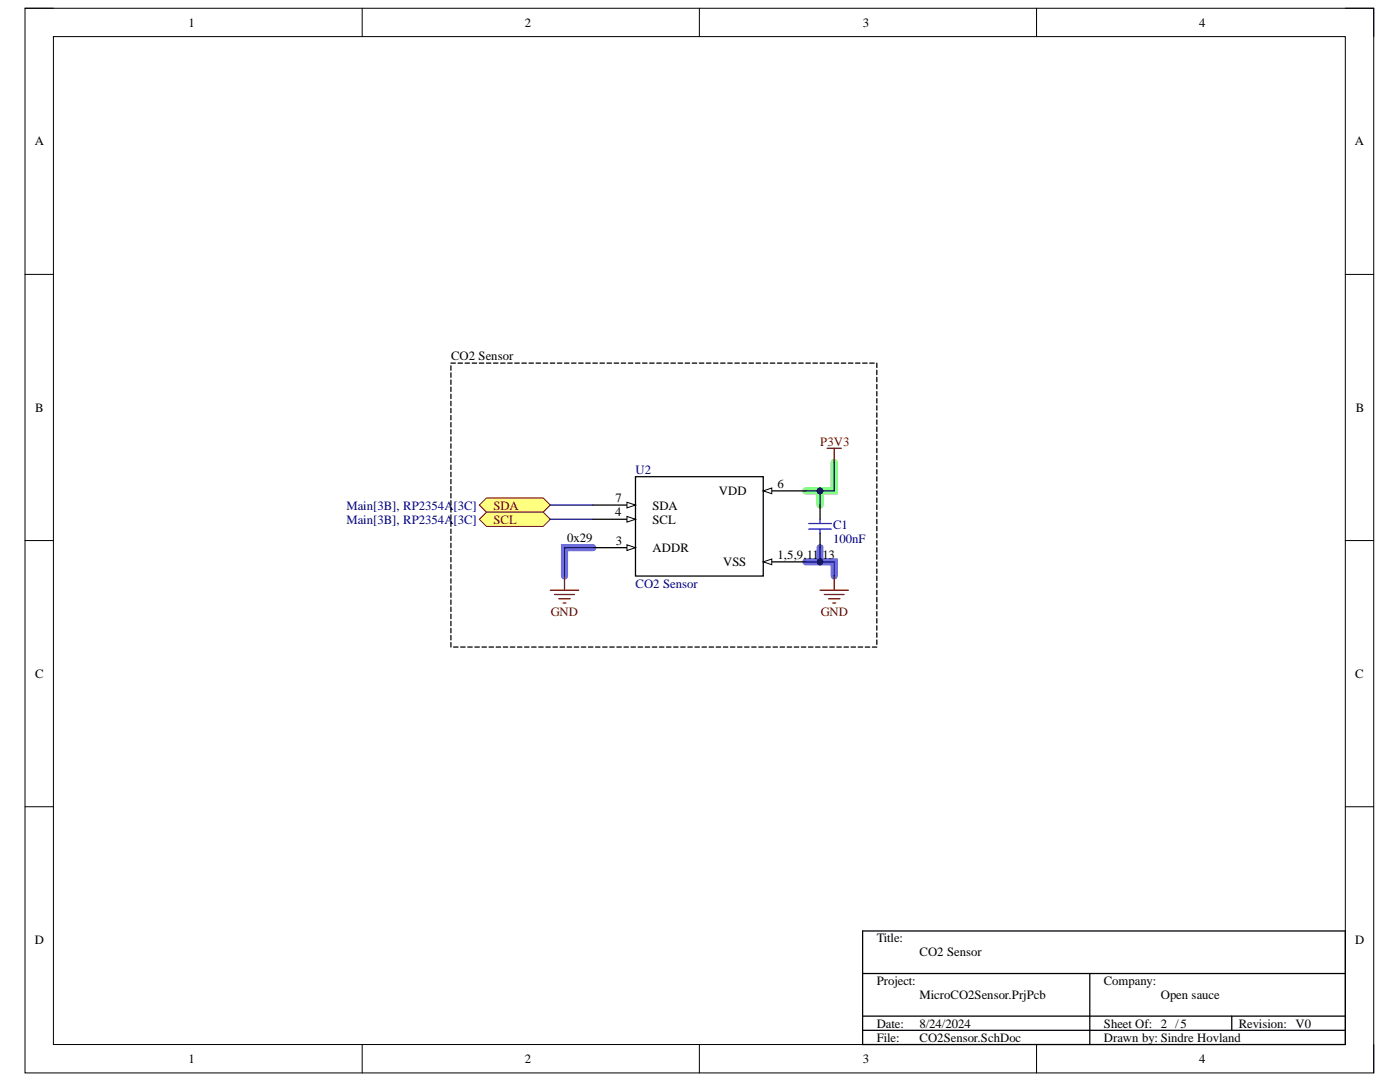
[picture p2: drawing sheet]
<svg xmlns="http://www.w3.org/2000/svg" width="279mm" height="216mm" viewBox="0 0 279 216" stroke-linecap="round" stroke-linejoin="round" font-family="sans-serif">
<path d="M5 1.6h269.2v212.5h-269.2z" fill="none" stroke="#000" stroke-width=".2"/>
<path d="M10.7 7.3h257.8v201.1h-257.8z" fill-rule="evenodd" fill="#fff"/>
<g fill="none" stroke="#000" stroke-width=".2">
<path d="M5 1.6h5.7M10.7 7.3h257.8v201.1h-257.8zM72.3 1.6v5.7M139.6 1.6v5.7M206.9 1.6v5.7M268.5 1.6h5.7v5.7M5 54.8h5.7M268.5 54.8h5.7M5 107.9h5.7M268.5 107.9h5.7M5 161h5.7M268.5 161h5.7"/>
<path d="M72.3 208.4v5.7M139.6 208.4v5.7M206.9 208.4v5.7M274.2 208.4v5.7"/>
</g>
<path d="M163.7 98v2.8M166.5 92.3v5.7h-5.7" fill="none" stroke="#6eff6e" stroke-width="1.4"/>
<path d="M118.3 109.3h-5.6v5.6M160.8 112.1h5.7v2.8M163.7 109.3v2.8" fill="none" stroke="#6e6eff" stroke-width="1.4"/>
<path d="M126.8 95.1h25.5v19.8h-25.5zM152.3 112.1h8.5" fill="none" stroke="#000" stroke-width=".25"/>
<path d="M152.3 112.1l1.7-.6v1.2z" fill="#f8fcff"/>
<path d="M152.3 112.1l1.7-.6v1.2z" fill="none" stroke="#000" stroke-width=".2"/>
<path d="M118.3 109.3h8.5" fill="none" stroke="#000" stroke-width=".25"/>
<path d="M125.1 108.7l1.7 .6-1.7 .5z" fill="#f8fcff"/>
<path d="M125.1 108.7l1.7 .6-1.7 .5z" fill="none" stroke="#000" stroke-width=".2"/>
<path d="M118.3 103.6h8.5" fill="none" stroke="#000" stroke-width=".25"/>
<path d="M125.1 103l1.7 .6-1.7 .6z" fill="#f8fcff"/>
<path d="M125.1 103l1.7 .6-1.7 .6z" fill="none" stroke="#000" stroke-width=".2"/>
<path d="M152.3 98h8.5" fill="none" stroke="#000" stroke-width=".25"/>
<path d="M152.3 98l1.7-.6v1.1z" fill="#f8fcff"/>
<path d="M152.3 98l1.7-.6v1.1z" fill="none" stroke="#000" stroke-width=".2"/>
<path d="M118.3 100.8h8.5" fill="none" stroke="#000" stroke-width=".25"/>
<path d="M125.1 100.2l1.7 .6-1.7 .6z" fill="#f8fcff"/>
<path d="M125.1 100.2l1.7 .6-1.7 .6z" fill="none" stroke="#000" stroke-width=".2"/>
<path d="M95.7 100.8l1.4-1.4h11.3l1.4 1.4-1.4 1.4h-11.3z" fill-rule="evenodd" fill="#ffff80"/>
<path d="M95.7 100.8l1.4-1.4h11.3l1.4 1.4-1.4 1.4h-11.3z" fill="none" stroke="#800000" stroke-width=".2"/>
<path d="M95.7 103.6l1.4-1.4h11.3l1.4 1.4-1.4 1.4h-11.3z" fill-rule="evenodd" fill="#ffff80"/>
<path d="M95.7 103.6l1.4-1.4h11.3l1.4 1.4-1.4 1.4h-11.3z" fill="none" stroke="#800000" stroke-width=".2"/>
<path d="M165.1 89.5h2.8M166.5 89.5v2.8M109.8 117.8h5.7M110.7 118.6h3.9M111.5 119.5h2.3M112.7 114.9v2.9M163.7 117.8h5.6M164.5 118.6h4M165.4 119.5h2.2M166.5 114.9v2.9M112.4 120.3h.5M166.2 120.3h.6" fill="none" stroke="#800000" stroke-width=".25"/>
<g fill="none" stroke="#000" stroke-width=".25">
<path d="M90 73v.9M90 74.4v.9M90 75.8v.9M90 77.2v.9M90 78.7v.8M90 72.5h.9M91.4 72.5h.9M92.8 72.5h.9M94.2 72.5h.9M95.7 72.5h.8M97.1 72.5h.9M98.5 72.5h.9"/>
<path d="M99.9 72.5h.9M101.3 72.5h.9M102.7 72.5h.9M104.2 72.5h.8M105.6 72.5h.9M107 72.5h.9M108.4 72.5h.9M109.8 72.5h.9M111.2 72.5h.9M112.7 72.5h.8M114.1 72.5h.9M115.5 72.5h.9"/>
<path d="M116.9 72.5h.9M118.3 72.5h.9M119.7 72.5h.9M121.2 72.5h.8M122.6 72.5h.9M124 72.5h.9M125.4 72.5h.9M126.8 72.5h.9M128.2 72.5h.9M129.7 72.5h.8M131.1 72.5h.9M132.5 72.5h.9"/>
<path d="M133.9 72.5h.9M135.3 72.5h.9M136.7 72.5h.9M138.2 72.5h.8M139.6 72.5h.9M141 72.5h.9M142.4 72.5h.9M143.8 72.5h.9M145.2 72.5h.9M146.7 72.5h.8M148.1 72.5h.9M149.5 72.5h.9"/>
<path d="M150.9 72.5h.9M152.3 72.5h.9M153.7 72.5h.9M155.2 72.5h.8M156.6 72.5h.9M158 72.5h.9M159.4 72.5h.9M160.8 72.5h.9M162.2 72.5h.9M163.7 72.5h.8M165.1 72.5h.9M166.5 72.5h.9"/>
<path d="M167.9 72.5h.9M169.3 72.5h.9M170.7 72.5h.9M172.2 72.5h.8M173.6 72.5h.9M175 72.5v.8M175 73.9v.9M175 75.3v.9M175 76.7v.9M175 78.1v.9M175 79.5v.9M90 80.1v.9"/>
<path d="M90 81.5v.9M90 82.9v.9M90 84.3v.9M90 85.7v.9M90 87.2v.8M90 88.6v.9M90 90v.9M90 91.4v.9M90 92.8v.9M90 94.2v.9M90 95.6v.9M90 97.1v.9"/>
<path d="M90 98.5v.9M90 99.9v.9M175 81v.8M175 82.4v.9M175 83.8v.9M175 85.2v.9M175 86.6v.9M175 88v.9M175 89.5v.8M175 90.9v.9M175 92.3v.9M175 93.7v.9"/>
<path d="M175 95.1v.9M175 96.5v.9M175 97.9v.9M175 99.4v.9M90 101.3v.9M90 102.7v.9M90 104.1v.9M90 105.6v.8M90 107v.9M90 108.4v.9M90 109.8v.9M90 111.2v.9"/>
<path d="M90 112.6v.9M90 114.1v.8M90 115.5v.9M90 116.9v.9M90 118.3v.9M90 119.7v.9M163.7 100.8v2.8M163.7 106.4v2.9M175 100.8v.9M175 102.2v.9M175 103.6v.9M175 105v.9"/>
<path d="M175 106.4v.9M175 107.9v.9M175 109.3v.9M175 110.7v.9M175 112.1v.9M175 113.5v.9M175 114.9v.9M175 116.4v.9M175 117.8v.9M175 119.2v.9M90 121.1v.9M90 122.6v.8"/>
<path d="M90 124v.9M90 125.4v.9M90 126.8v.9M90 128.2v.9M90.5 129.1h.9M91.9 129.1h.9M93.4 129.1h.8M94.8 129.1h.9M96.2 129.1h.9M97.6 129.1h.9M99 129.1h.9M100.4 129.1h.9"/>
<path d="M101.9 129.1h.8M103.3 129.1h.9M104.7 129.1h.9M106.1 129.1h.9M107.5 129.1h.9M108.9 129.1h.9M110.4 129.1h.8M111.8 129.1h.9M113.2 129.1h.9M114.6 129.1h.9M116 129.1h.9M117.4 129.1h.9"/>
<path d="M118.9 129.1h.8M120.3 129.1h.9M121.7 129.1h.9M123.1 129.1h.9M124.5 129.1h.9M125.9 129.1h.9M127.4 129.1h.8M128.8 129.1h.9M130.2 129.1h.9M131.6 129.1h.9M133 129.1h.9M134.4 129.1h.9"/>
<path d="M135.9 129.1h.8M137.3 129.1h.9M138.7 129.1h.9M140.1 129.1h.9M141.5 129.1h.9M142.9 129.1h.9M144.4 129.1h.8M145.8 129.1h.9M147.2 129.1h.9M148.6 129.1h.9M150 129.1h.9M151.4 129.1h.9"/>
<path d="M152.9 129.1h.8M154.3 129.1h.9M155.7 129.1h.9M157.1 129.1h.9M158.5 129.1h.9M159.9 129.1h.9M161.4 129.1h.8M162.8 129.1h.9M164.2 129.1h.9M165.6 129.1h.9M167 129.1h.9M168.4 129.1h.9"/>
<path d="M169.9 129.1h.8M171.3 129.1h.9M172.7 129.1h.9M174.1 129.1h.9M175 120.6v.9M175 122v.9M175 123.4v.9M175 124.9v.8M175 126.3v.9M175 127.7v.9"/>
</g>
<path d="M161.4 104.5h4.5M161.4 105.6h4.5M163.7 103.6v.9M163.7 105.6v.8" fill="none" stroke="#00f" stroke-width=".25"/>
<path d="M166.5 92.3v5.7h-5.7" fill="none" stroke="#000080" stroke-width=".25"/>
<circle cx="163.7" cy="97.9" r=".57" fill="#000080"/>
<circle cx="163.7" cy="97.9" r=".57" fill="none" stroke="#000080" stroke-width=".2"/>
<path d="M109.8 100.8h8.5M109.8 103.6h8.5M118.3 109.3h-5.6v5.6M160.8 112.1h5.7v2.8" fill="none" stroke="#000080" stroke-width=".25"/>
<circle cx="163.7" cy="112.1" r=".57" fill="#000080"/>
<circle cx="163.7" cy="112.1" r=".57" fill="none" stroke="#000080" stroke-width=".2"/>
<path d="M163.7 98v2.8" fill="none" stroke="#000080" stroke-width=".25"/>
<circle cx="163.7" cy="97.9" r=".57" fill="#000080"/>
<circle cx="163.7" cy="97.9" r=".57" fill="none" stroke="#000080" stroke-width=".2"/>
<path d="M163.7 109.3v2.8" fill="none" stroke="#000080" stroke-width=".25"/>
<circle cx="163.7" cy="112.1" r=".57" fill="#000080"/>
<circle cx="163.7" cy="112.1" r=".57" fill="none" stroke="#000080" stroke-width=".2"/>
<path d="M172.2 185.8h96.3v22.6h-96.3zM172.2 194.3h96.3M217.5 194.3v14.1M172.2 202.8h96.3M172.2 205.6h96.3M245.8 202.8v2.8" fill="none" stroke="#000" stroke-width=".25"/>
<g font-size="2.5">
<text x="37.6" y="5.3">1</text>
<text x="104.7" y="5.3">2</text>
<text x="172.2" y="5.3">3</text>
<text x="239.3" y="5.3">4</text>
<text x="6.9" y="29">A</text>
<text x="270.4" y="29">A</text>
<text x="90" y="71.9">CO2 Sensor</text>
<text x="7" y="82.1">B</text>
<text x="270.6" y="82.1">B</text>
<text x="122.8" y="100.2">7</text>
<text x="130.2" y="101.7">SDA</text>
<text x="143.5" y="98.8">VDD</text>
<text x="155.2" y="97.4">6</text>
<text x="122.8" y="103">4</text>
<text x="130.2" y="104.5">SCL</text>
<text x="113.2" y="108.2">0x29</text>
<text x="122.9" y="108.7">3</text>
<text x="130.2" y="110.1">ADDR</text>
<text x="144.3" y="112.9">VSS</text>
<text x="155.2" y="111.6">1,5,9,11,</text>
<text x="164.1" y="111.6">13</text>
<text x="7" y="135.3">C</text>
<text x="270.5" y="135.3">C</text>
<text x="6.9" y="188.4">D</text>
<text x="175" y="188">Title:</text>
<text x="183.5" y="190.8">CO2 Sensor</text>
<text x="270.5" y="188.4">D</text>
<text x="175" y="196.5">Project:</text>
<text x="220.3" y="196.5">Company:</text>
<text x="183.5" y="199.4">MicroCO2Sensor.PrjPcb</text>
<text x="231.6" y="199.4">Open sauce</text>
<text x="175" y="205">Date:</text>
<text x="175" y="207.8">File:</text>
<text x="183.5" y="207.8">CO2Sensor.SchDoc</text>
<text x="183.5" y="205">8/24/2024</text>
<text x="220.3" y="205">Sheet Of: 2 /5</text>
<text x="220.3" y="207.8">Drawn by: Sindre Hovland</text>
<text x="247.2" y="205">Revision: V0</text>
<text x="37.6" y="212.1">1</text>
<text x="104.7" y="212.1">2</text>
<text x="172.2" y="212.1">3</text>
<text x="239.3" y="212.1">4</text>
</g>
<g font-size="2.5" fill="#800000">
<text x="163.7" y="88.9">P3V3</text>
<text x="98.5" y="101.7">SDA</text>
<text x="98.5" y="104.5">SCL</text>
<text x="109.9" y="122.9">GND</text>
<text x="163.8" y="122.9">GND</text>
</g>
<g font-size="2.5" fill="#000080">
<text x="126.8" y="94.6">U2</text>
<text x="69.1" y="101.7">Main[3B], RP2354A[3C]</text>
<text x="69.1" y="104.5">Main[3B], RP2354A[3C]</text>
<text x="166.2" y="105.6">C1</text>
<text x="166.2" y="108.4">100nF</text>
<text x="126.8" y="117.2">CO2 Sensor</text>
</g>
</svg>
